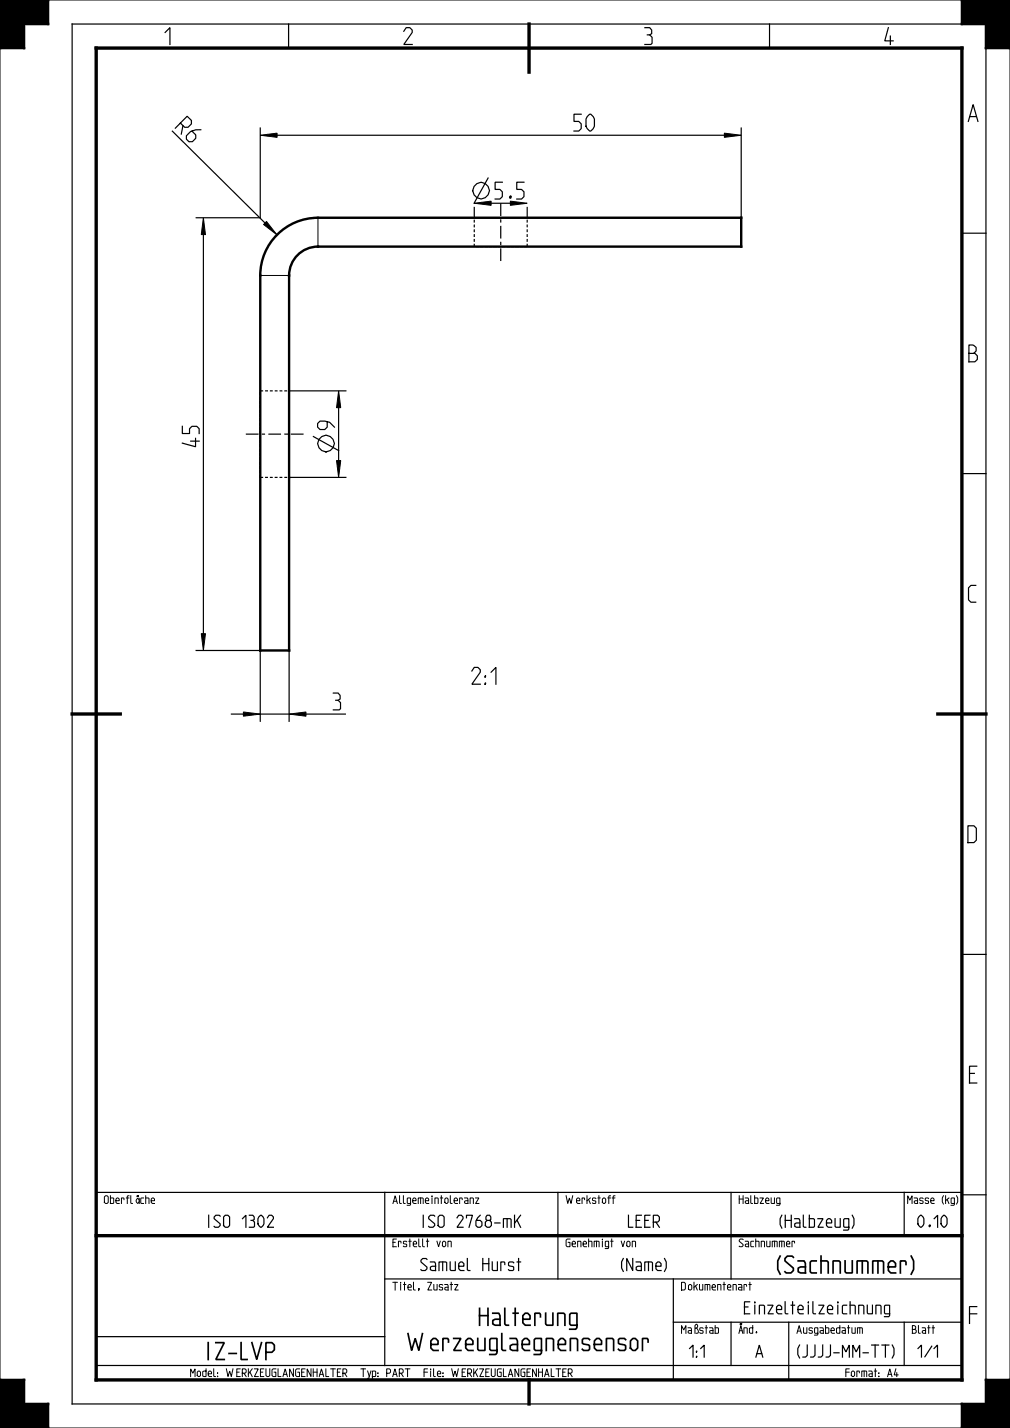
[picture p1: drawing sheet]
<svg xmlns="http://www.w3.org/2000/svg" width="210mm" height="297mm" viewBox="0 0 210 297" stroke-linecap="round" stroke-linejoin="round" font-family="sans-serif">
<path d="M0 0h10v5h-5v5h-5zM200 0h10v10h-5v-5h-5zM54.1 28.1l3.5-.4v.9zM150.6 27.7l3.5 .4-3.5 .5zM42.3 45.3l.4 3.5h-.9zM98.6 42.3l3.5-.5v.9zM70 95.8h.8l-.4 3.5zM70.4 81.3l.4 3.5h-.8zM41.8 131.8h.9l-.4 3.5zM0 287h5v5h5v5h-10zM205 287h5v10h-10v-5h5z" fill="#000"/>
<g fill="none" stroke="#000" stroke-width=".21">
<path d="M0 0h10v5h-5v5h-5zM0 10v277M10 0h190M200 0h10v10h-5v-5h-5zM210 10v277M54.1 28.1l3.5-.4v.9zM150.6 27.7l3.5 .4-3.5 .5zM42.3 45.3l.4 3.5h-.9zM98.6 42.3l3.5-.5v.9zM70 95.8h.8l-.4 3.5zM70.4 81.3l.4 3.5h-.8zM41.8 131.8h.9l-.4 3.5z"/>
<path d="M0 287h5v5h5v5h-10zM10 297h190M205 287h5v10h-10v-5h5z"/>
</g>
<path d="M0 0h10v5h-5v5h-5zM200 0h10v10h-5v-5h-5zM0 287h5v5h5v5h-10zM205 287h5v10h-10v-5h5z" fill="none" stroke="#000" stroke-width=".5"/>
<g fill="none" stroke="#000" stroke-width=".25">
<path d="M60 5v5M160 5v5M200 5h-185v287h185M205 10v277M54.1 26.6v18.6M57.6 28.1h93M101.5 37l-2.9 5.3M154.1 26.6v18.6M40.8 45.3h13.2M42.3 48.8v83M98.6 43.1v2.1M109.6 43.1v2.1"/>
<path d="M200 48.5h5M60.2 99.3h11.7M60.2 81.3h11.7M65.2 90.8l5.2 2.9M70.4 84.8v11M200 98.5h5M40.8 135.3h13.2M200 198.5h5M20 257h180M20 248h180v39h-180zM80 248v36M116 248v18"/>
<path d="M152 248v18M188 248v9M200 248.5h5M20 278h60M80 266h120M140 275h60M140 266v21M152 275v9M164 275v12M188 275v9M20 284h180"/>
<circle cx="100" cy="39.6" r="1.72"/>
<circle cx="67.8" cy="92.3" r="1.72"/>
</g>
<path d="M20 10h180v277h-180zM110 5v10M15 148.5h10M195 148.5h10M20 257h180M110 287v5" fill="none" stroke="#000" stroke-width=".7"/>
<!-- layer: 01_ACHSEN -->
<g fill="none" stroke="#000" stroke-width=".25">
<path d="M98.6 45.7v.6M98.6 46.7v.6M98.6 47.7v.6M98.6 48.7v.6M98.6 49.7v.6M98.6 50.7v.6M99 51.3h.5M99 45.3h.5M99.9 51.3h.5M99.9 45.3h.5M100.8 51.3h.6M100.8 45.3h.6"/>
<path d="M101.7 51.3h.6M101.7 45.3h.6M102.6 51.3h.6M102.6 45.3h.6M103.6 51.3h.5M103.6 45.3h.5M104.1 42.3v2.6M104.1 45.6v.7M104.1 47v2.6M104.1 50.3v.7M104.1 51.7v2.6M104.5 51.3h.5"/>
<path d="M104.5 45.3h.5M105.4 51.3h.5M105.4 45.3h.5M106.3 51.3h.6M106.3 45.3h.6M107.2 51.3h.6M107.2 45.3h.6M108.1 51.3h.6M108.1 45.3h.6M109.1 45.3h.5M109.6 45.7v.6M109.6 46.7v.6"/>
<path d="M109.6 47.7v.6M109.6 48.7v.6M109.6 49.7v.6M109.6 50.7v.6h-.5M51.1 90.3h2.7M54.1 81.7v.5M54.1 82.6v.5M54.1 83.5v.5M54.1 84.4v.5M54.1 85.3v.5M54.1 86.2v.5M54.1 87.1v.5"/>
<path d="M54.1 88v.5M54.1 88.9v.5M54.1 89.8v.5M54.1 90.7v.5M54.1 91.6v.5M54.1 92.5v.5M54.1 93.4v.5M54.1 94.3v.5M54.1 95.2v.5M54.1 96.1v.5M54.1 97v.5M54.1 97.9v.5"/>
<path d="M54.1 98.8v.5h.6M54.1 81.3h.6M54.4 90.3h.7M55.1 99.3h.6M55.1 81.3h.6M55.8 90.3h2.6M56.1 99.3h.6M56.1 81.3h.6M57.1 99.3h.6M57.1 81.3h.6M58.1 99.3h.6M58.1 81.3h.6"/>
<path d="M59.1 99.3h.6M59.1 81.3h.6M59.1 90.3h.7M59.8 90.3h.1M60.1 99.3h.1M60.1 81.3h.1M60.1 81.7v.5M60.1 82.6v.5M60.1 83.5v.5M60.1 84.4v.5M60.1 85.3v.5M60.1 86.2v.5"/>
<path d="M60.1 87.1v.5M60.1 88v.5M60.1 88.9v.5M60.1 89.8v.5M60.1 90.7v.5M60.1 91.6v.5M60.1 92.5v.5M60.1 93.4v.5M60.1 94.3v.5M60.1 95.2v.5M60.1 96.1v.5M60.1 97v.5"/>
<path d="M60.1 97.9v.5M60.1 98.8v.5M60.5 90.3h2.6"/>
</g>
<!-- layer: 02_ALLE_KE -->
<path d="M57.6 48.8a12 12 0 0 1 8.5-3.5h88v6h-88a6 6 0 0 0-6 6v78h-6v-78a12 12 0 0 1 3.5-8.5z" fill="none" stroke="#000" stroke-width=".5"/>
<path d="M54.1 57.3h6M66.1 45.3v6" fill="none" stroke="#000" stroke-width=".21"/>
<!-- layer: 04_ZCHNBEMASSUNG -->
<path d="M55.4 46.1l2.2 2.7-2.8-2.1zM50.6 148.1l3.5 .4-3.5 .5zM60.1 148.5l3.5-.4v.9z" fill="#000"/>
<path d="M55.4 46.1l2.2 2.7-2.8-2.1zM50.6 148.1l3.5 .4-3.5 .5zM60.1 148.5l3.5-.4v.9z" fill="none" stroke="#000" stroke-width=".21"/>
<path d="M35.8 27.3l19.3 19.1M54.1 135.4v14.6M60.1 135.4v14.6M48.1 148.5h2.5M54.1 148.5h6M63.6 148.5h8.2" fill="none" stroke="#000" stroke-width=".25"/>
<g font-size="4.6">
<text x="33.6" y="9.3">1</text>
<text x="83.6" y="9.3">2</text>
<text x="133.6" y="9.3">3</text>
<text x="183.6" y="9.3">4</text>
<text x="36.5" y="26.7" transform="rotate(45 36.5 26.7)">R6</text>
<text x="119.3" y="27.3">50</text>
<text x="201.1" y="25.3">A</text>
<text x="102.9" y="41.4">5.5</text>
<text x="201.1" y="75.3">B</text>
<text x="69.5" y="89.3" transform="rotate(-90 69.5 89.3)">9</text>
<text x="41.4" y="92.9" transform="rotate(-90 41.4 92.9)">45</text>
<text x="201.1" y="125.3">C</text>
<text x="95.9" y="142.3">2:1</text>
<text x="69.3" y="147.6">3</text>
<text x="201.1" y="175.3">D</text>
<text x="201.1" y="225.3">E</text>
<text x="159.6" y="264.8">(Sachnummer)</text>
<text x="97.7" y="275.6">Halterung</text>
<text x="201.1" y="275.3">F</text>
<text x="82.7" y="280.9">Werzeuglaegnensensor</text>
<text x="41.8" y="282.8">IZ-LVP</text>
</g>
<g font-size="3.3">
<text x="42.2" y="255.3">ISO 1302</text>
<text x="87.3" y="255.3">ISO 2768-mK</text>
<text x="130.1" y="255.3">LEER</text>
<text x="160.2" y="255.3">(Halbzeug)</text>
<text x="190.1" y="255.3">0.10</text>
<text x="86.3" y="264.3">Samuel Hurst</text>
<text x="128.1" y="264.3">(Name)</text>
<text x="151.5" y="273.3">Einzelteilzeichnung</text>
<text x="142.1" y="282.3">1:1</text>
<text x="157" y="282.3">A</text>
<text x="164.3" y="282.3">(JJJJ-MM-TT)</text>
<text x="190.4" y="282.3">1/1</text>
</g>
<g font-size="2.1">
<text x="21.4" y="250.3">Oberfläche</text>
<text x="81.4" y="250.3">Allgemeintoleranz</text>
<text x="117.4" y="250.3">Werkstoff</text>
<text x="153.4" y="250.3">Halbzeug</text>
<text x="187.8" y="250.3">Masse (kg)</text>
<text x="81.4" y="259.3">Erstellt von</text>
<text x="117.4" y="259.3">Genehmigt von</text>
<text x="153.4" y="259.3">Sachnummer</text>
<text x="81.4" y="268.3">Titel, Zusatz</text>
<text x="141.4" y="268.3">Dokumentenart</text>
<text x="141.4" y="277.3">Maßstab</text>
<text x="153.4" y="277.3">Änd.</text>
<text x="165.4" y="277.3">Ausgabedatum</text>
<text x="189.4" y="277.3">Blatt</text>
<text x="38.8" y="286.3">Model: WERKZEUGLANGENHALTER</text>
<text x="74.6" y="286.3">Typ: PART</text>
<text x="87.3" y="286.3">File: WERKZEUGLANGENHALTER</text>
<text x="175.1" y="286.3">Format: A4</text>
</g>
</svg>
